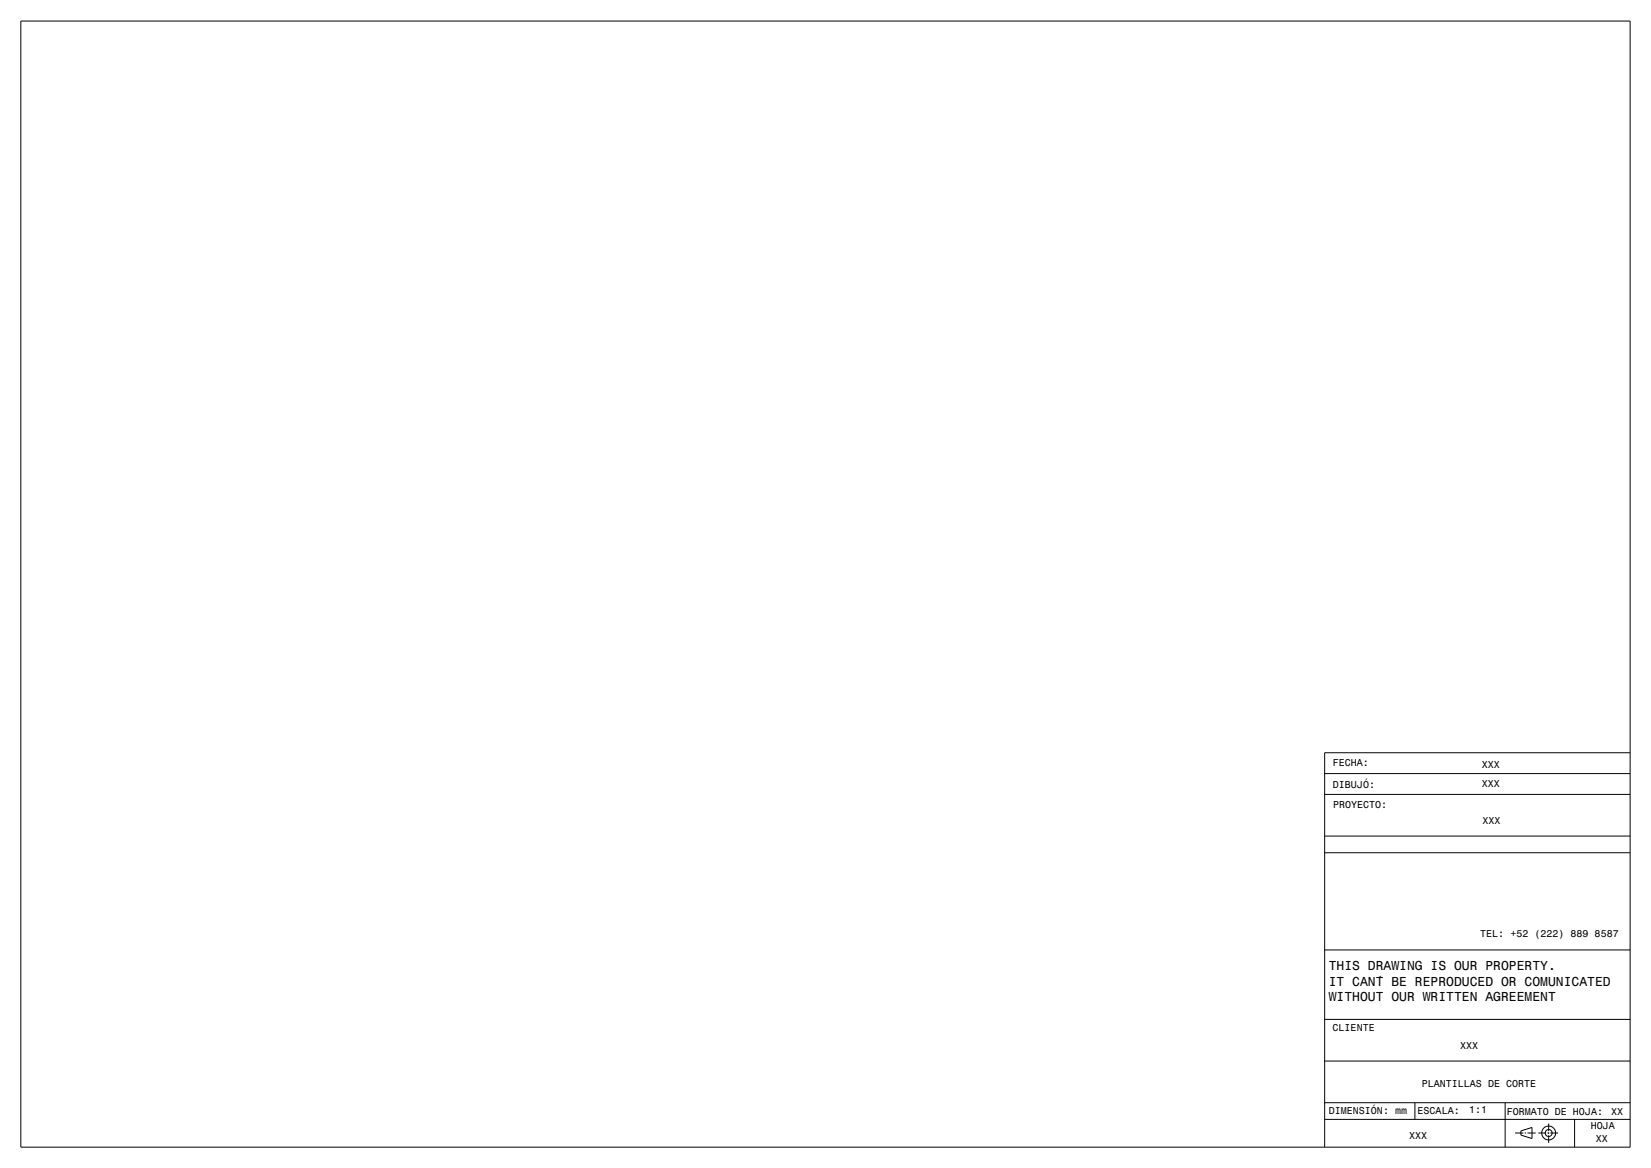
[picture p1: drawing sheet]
<svg xmlns="http://www.w3.org/2000/svg" width="1189mm" height="841mm" viewBox="0 0 1189 841" stroke-linecap="round" stroke-linejoin="round" font-family="sans-serif">
<g fill="none" stroke="#000" stroke-width=".72">
<path d="M15 15h1159v811h-1159zM954 557h220M1174 542h-220v284M954 572h220M954 614h220M954 602h220M954 684h220M954 734h220M954 764h220M954 794h220M1019 794v12M1084 794v32"/>
<path d="M954 806h220M1091 816h6M1095 814l8-2v8l-8-3zM1098 816h1M1100 816h6M1108 816h6M1115 816h1M1115 809v5M1115 815v1M1115 817v6M1117 816h5M1134 806v20"/>
<circle cx="1115" cy="816" r="5"/>
<circle cx="1115" cy="816" r="2.5"/>
</g>
<g font-size="9.4">
<text x="957" y="699">THIS DRAWING IS OUR PROPERTY.</text>
<text x="957" y="710">IT CAN´T BE REPRODUCED OR COMUNICATED</text>
<text x="957" y="721">WITHOUT OUR WRITTEN AGREEMENT</text>
</g>
<g font-size="7.2">
<text x="960" y="552">FECHA:</text>
<text x="1067" y="553">XXX</text>
<text x="960" y="568">DIBUJÓ:</text>
<text x="1067" y="567">XXX</text>
<text x="960" y="582">PROYECTO:</text>
<text x="1068" y="593">XXX</text>
<text x="1066" y="674">TEL: +52 (222) 889 8587</text>
<text x="960" y="743">CLIENTE</text>
<text x="1052" y="755">XXX</text>
<text x="1024" y="783">PLANTILLAS DE CORTE</text>
<text x="957" y="802">DIMENSIÓN: mm</text>
<text x="1021" y="802">ESCALA:</text>
<text x="1058" y="802">1:1</text>
<text x="1085" y="803">FORMATO DE HOJA:</text>
<text x="1160" y="803">XX</text>
<text x="1146" y="813">HOJA</text>
<text x="1015" y="820">XXX</text>
<text x="1149" y="822">XX</text>
</g>
</svg>
